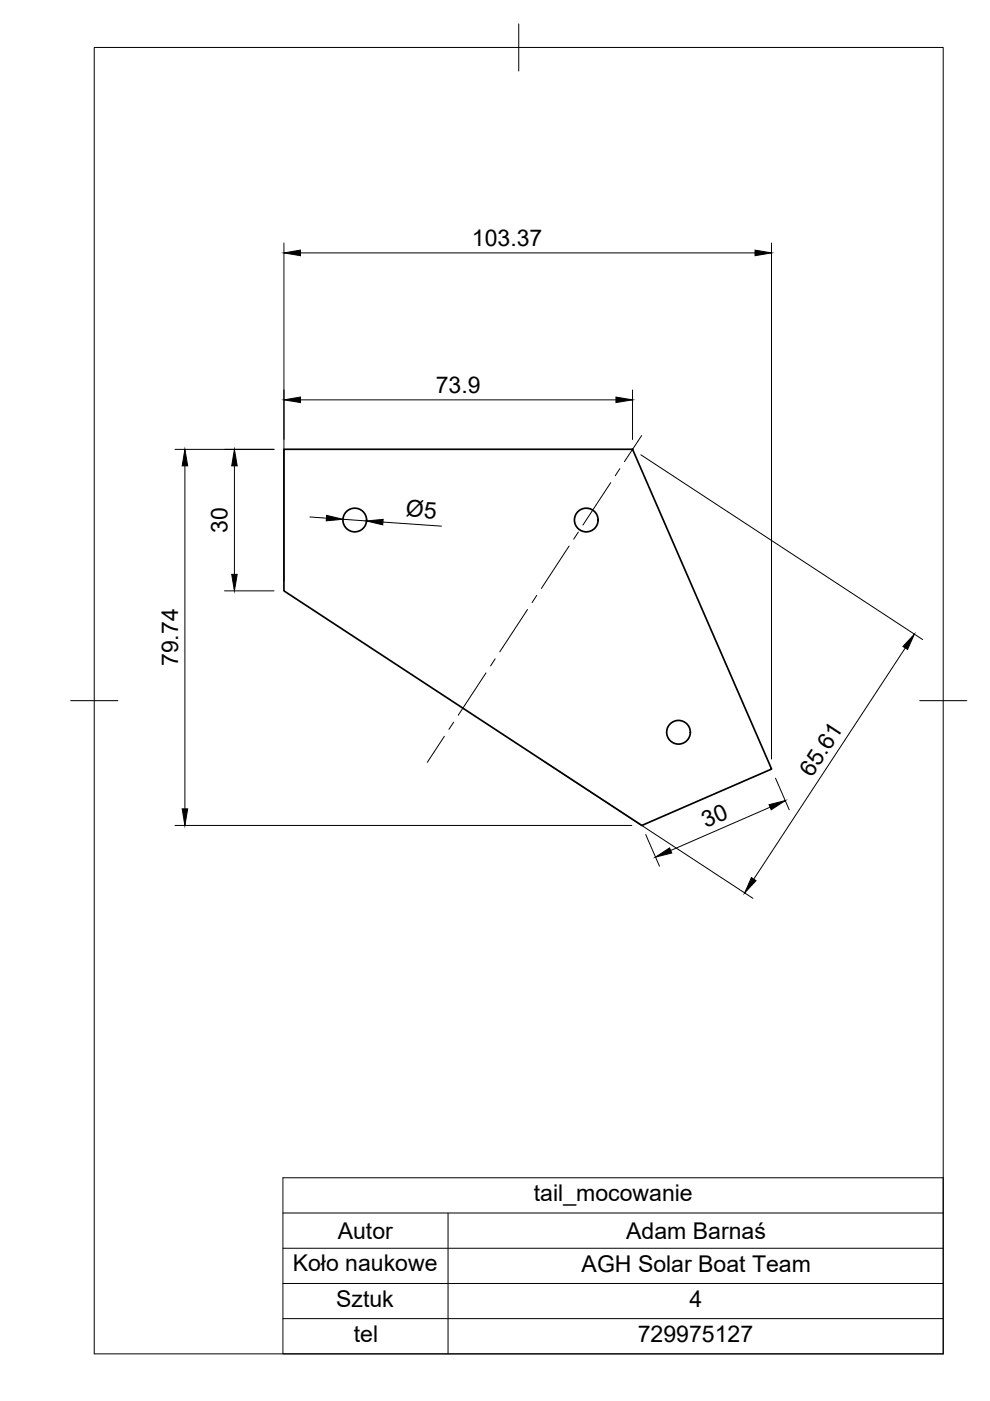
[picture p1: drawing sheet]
<svg xmlns="http://www.w3.org/2000/svg" width="210mm" height="297mm" viewBox="0 0 210 297" stroke-linecap="round" stroke-linejoin="round" font-family="sans-serif">
<!-- layer: Visible -->
<g fill="none" stroke="#000" stroke-width=".36">
<path d="M60.2 95.3h73.9l29.5 67.8-27.5 11.9-75.9-49.7z"/>
<circle cx="75.2" cy="110.3" r="2.51"/>
<circle cx="124.3" cy="110.3" r="2.51"/>
<circle cx="143.9" cy="155.3" r="2.51"/>
</g>
<!-- layer: BORDER -->
<path d="M20 10.1h180v276.9h-180zM110 5.1v10M15 148.6h10M195 148.6h10" fill="none" stroke="#000" stroke-width=".21"/>
<!-- layer: FD_Dimensions -->
<g fill="none" stroke="#000" stroke-width=".21">
<path d="M60.2 51.5v71.7M63.7 53.6h96.4M163.6 51.5v109.4M37.1 95.3h21M39.2 98.8v72.7M49.7 98.8v23M63.7 84.8h66.9M134.1 82.7v10.5M135.9 96.4l59.7 39.2M65.7 109.6l3.5 .3M72.7 110.1l5 .4M81.2 110.7l12.4 .9"/>
<path d="M47.6 125.3h10.5M191.9 137.4l-32.1 49M37.1 175h96.9M114.7 161l44.9 29.5M136.9 176.9l2.9 6.7M163.3 171.1l-21.1 9.2M164.4 165l2.9 6.7"/>
</g>
<g fill="#000" stroke="#000" stroke-width=".21">
<path d="M60.2 53.6l3.5-.6v1.2zM160.1 53l3.5 .6-3.5 .6zM39.2 95.3l.6 3.5h-1.2zM49.7 95.3l.6 3.5h-1.2zM60.2 84.8l3.5-.6v1.2zM130.6 84.2l3.5 .6-3.5 .6zM69.3 109.3l3.4 .8-3.5 .3zM77.7 110.5l3.5-.4v1.2zM49.1 121.8h1.2l-.6 3.5zM193.9 134.5l-1.5 3.2-.9-.6zM38.6 171.5h1.2l-.6 3.5zM139 181.7l3-1.9 .4 1.1z"/>
<path d="M163 170.6l3.5-.9-3 2zM159.3 186.1l1 .6-2.4 2.6z"/>
</g>
<!-- layer: Smart Centers -->
<path d="M131.4 99.4l-.9 1.5M136 92.4l-3.6 5.5M120.6 115.8l-5.8 9M122.6 112.8l-1 1.5M129.5 102.3l-5.9 9M105 139.7l-1 1.5M111.8 129.2l-5.8 9M113.8 126.2l-1 1.5M94.2 156.1l-3.6 5.5M96.2 153.1l-1 1.5M103 142.7l-5.8 8.9" fill="none" stroke="#000" stroke-width=".21"/>
<!-- layer: Custom Tables -->
<path d="M60 249.7h140v37.3h-140zM60 257.2h140M95 257.2v29.8M60 264.7h140M60 272.1h140M60 279.6h140" fill="none" stroke="#000" stroke-width=".21"/>
<g font-size="4.9">
<text x="100.1" y="52.2">103.37</text>
<text x="92.4" y="83.3">73.9</text>
<text x="48.2" y="113" transform="rotate(-90 48.2 113)">30</text>
<text x="86" y="109.5" transform="rotate(4 86 109.5)">Ø5</text>
<text x="37.7" y="141.3" transform="rotate(-90 37.7 141.3)">79.74</text>
<text x="172.1" y="164.9" transform="rotate(-57 172.1 164.9)">65.61</text>
<text x="149.7" y="175.5" transform="rotate(-23 149.7 175.5)">30</text>
<text x="113.2" y="254.7">tail_mocowanie</text>
<text x="71.6" y="262.6">Autor</text>
<text x="132.8" y="262.6">Adam Barnaś</text>
<text x="62.1" y="269.5">Koło naukowe</text>
<text x="123.3" y="269.6">AGH Solar Boat Team</text>
<text x="71.3" y="277.1">Sztuk</text>
<text x="146.2" y="277">4</text>
<text x="75" y="284.5">tel</text>
<text x="135.2" y="284.5">729975127</text>
</g>
</svg>
